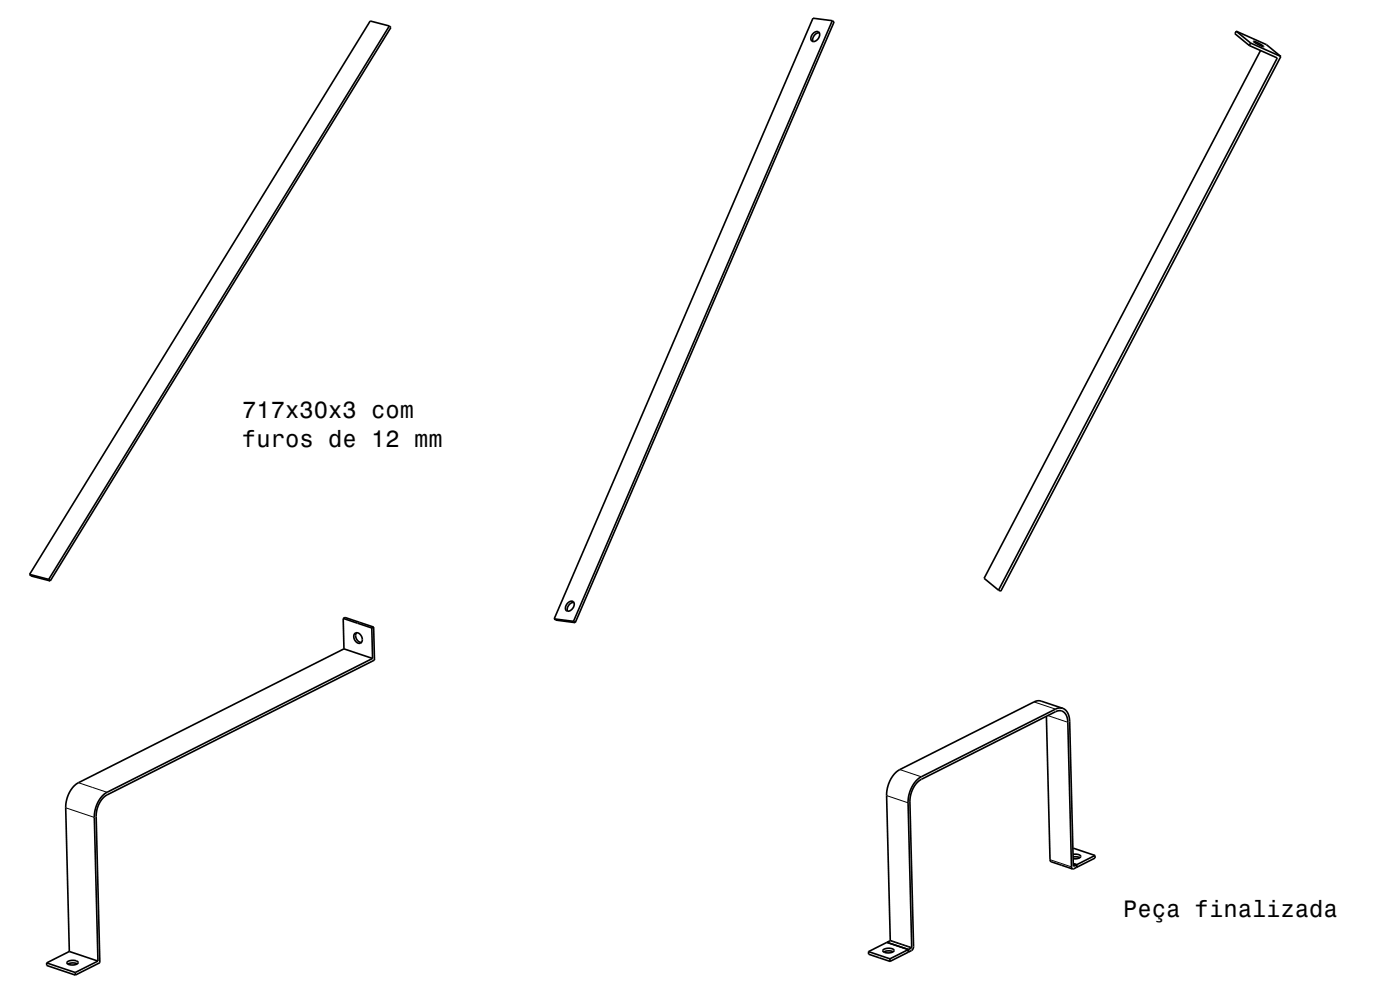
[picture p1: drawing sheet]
<svg xmlns="http://www.w3.org/2000/svg" width="297mm" height="210mm" viewBox="0 0 297 210" stroke-linecap="round" stroke-linejoin="round" font-family="sans-serif">
<g fill="none" stroke="#000" stroke-width=".35">
<path d="M82.6 5.5l.3 .3-72.2 117.4M82.6 5.5l-72.3 117.4M82.6 5.5l-4.1-1-72.2 117.3M172.6 7a.75 .75 0 0 1 1.1-.2 .75 .75 0 0 1 0 1.2 1.03 1.03 0 0 1-1.6 .6 1.37 1.37 0 0 1 .5-1.6zM173.8 7a1.49 1.49 0 0 0-1.3 1.8M176.6 4.4l.3 .3-54.9 127.4M176.6 4.4l-54.9 127.4M176.6 4.4l-4.1-.5-54.9 127.4M262.3 6.6l-.3 .5 3 2.6M262.3 6.6l6.4 2.9 3 2.5M262.3 6.6l3 2.5M265 9.7l6 2.6-59.2 112.9"/>
<path d="M265.3 9.1l6.4 2.9M265.3 9.1l-.3 .6M265.9 8.8l1.2 .4 1 .7-1.3-.5zM267.4 10.7l-58.6 112 3 2.5M271.7 12l-59.4 113.4-.5-.2M6.3 121.8l.3 .4 4.1 1M6.3 121.8l4 1.1M10.3 122.9l.4 .3M72.8 131.2l.4-.2 6.1 2M72.8 131.2l6.1 2M72.8 131.2l.2 6.4M73 137.6l-56.4 28.4a6.2 6.2 0 0 0-2.7 5.4l.8 30.4"/>
<path d="M73 137.6l6 2.1M75.3 134.4a1.25 1.25 0 0 1 1.3 .4 1.25 1.25 0 0 1 .1 1.4 .85 .85 0 0 1-.8 .2 .85 .85 0 0 1-.6-.6l-.3-.7zM75.6 134.2a1.41 1.41 0 0 0 1.1 2.1M78.9 133.2l.1 6.5M79 139.7l-56.3 28.4a6.2 6.2 0 0 0-2.7 5.3l.8 30.5M79.3 133l.1 7-56.7 28.6a5.3 5.3 0 0 0-2.3 4.6l.8 31-5.2 2.6M79.3 133l-.4 .2M117.6 131.3l.3 .2 4.1 .6M117.6 131.3l4.1 .5M120.5 127.8a.75 .75 0 0 1 1.2-.1 .75 .75 0 0 1-.1 1.1 1.03 1.03 0 0 1-1.5 .6 1.37 1.37 0 0 1 .4-1.6zM121.7 131.8l.3 .3M121.7 127.8a1.49 1.49 0 0 0-1.3 1.8"/>
<path d="M222 151.9l.8 30.7 .2 .2 4.5 1.5M225.4 150.2l-4.7-1.5-1.1 .1-28.7 14.4a6.4 6.4 0 0 0-2.8 5.6l.8 30.6-.7 .5M225.4 150.2h-.7l-.7 .2-28.6 14.4a6.4 6.4 0 0 0-2.8 5.5l.8 30.7-4.6 2.4M225.4 150.2a2.7 2.7 0 0 1 1.5 2.8l.8 30.7 .7-.3M188.2 199.9l-4 2M188.2 199.9l4.5 1.5v.6M227.5 184.3l-.2-.4-.8-30.7a2.02 2.02 0 0 0-2-2.4l-29 14.5a5.5 5.5 0 0 0-2.5 4.8l.8 31a1.29 1.29 0 0 1-1.1 .9M227.6 180l.1-.1 4.6 1.6M227.6 181.2h.1a1.25 1.25 0 0 1 1.6 .5 1.47 1.47 0 0 1-1.6 .5M227.6 181.8h.9l.6 .1M227.7 183.2l.7 .2M228.4 183.4v.6"/>
<path d="M228.4 184l-.9 .3M232.3 181.5l-3.9 1.9M232.3 181.5v.5l-3.9 2M9.9 204.3v.5l6.1 2M9.9 204.3l6.1 2M14.3 204a1.77 1.77 0 0 1 2.3 .2 1.7 1.7 0 0 1-2.4 0zM14.7 201.8l6.1 2.1M14.7 201.8l-4.8 2.5M16 206.3v.5M16.4 204.5a2.33 2.33 0 0 0-2 0M20.8 203.9l-4.8 2.4M184.2 201.9l.1 .5 4.5 1.5"/>
<path d="M184.2 201.9l4.6 1.5M187.4 201.5a1.79 1.79 0 0 1 2.3 .1 1.68 1.68 0 0 1-2.4 .1zM188.8 203.4v.5M189.5 201.9l-.2-.1a2.44 2.44 0 0 0-1.8 .1M192.7 202l-3.9 1.9"/>
</g>
<path d="M219.4 148.9l4.5 1.5M222.3 151.8l4.2 1.4M13.9 171.4l6.1 2M16.6 166l6.1 2.1M188.1 168.8l4.5 1.5M190.9 163.2l4.5 1.6M188.8 199.6l4.6 1.5M188.9 199.4l4.5 1.6M222.8 182.4l4.5 1.5M227.7 183.7h.1" fill="none" stroke="#000" stroke-width=".21"/>
<g font-size="5">
<text x="51.4" y="88.8">717x30x3 com</text>
<text x="51.4" y="94.8">furos de 12 mm</text>
<text x="238.3" y="194.5">Peça finalizada</text>
</g>
</svg>
